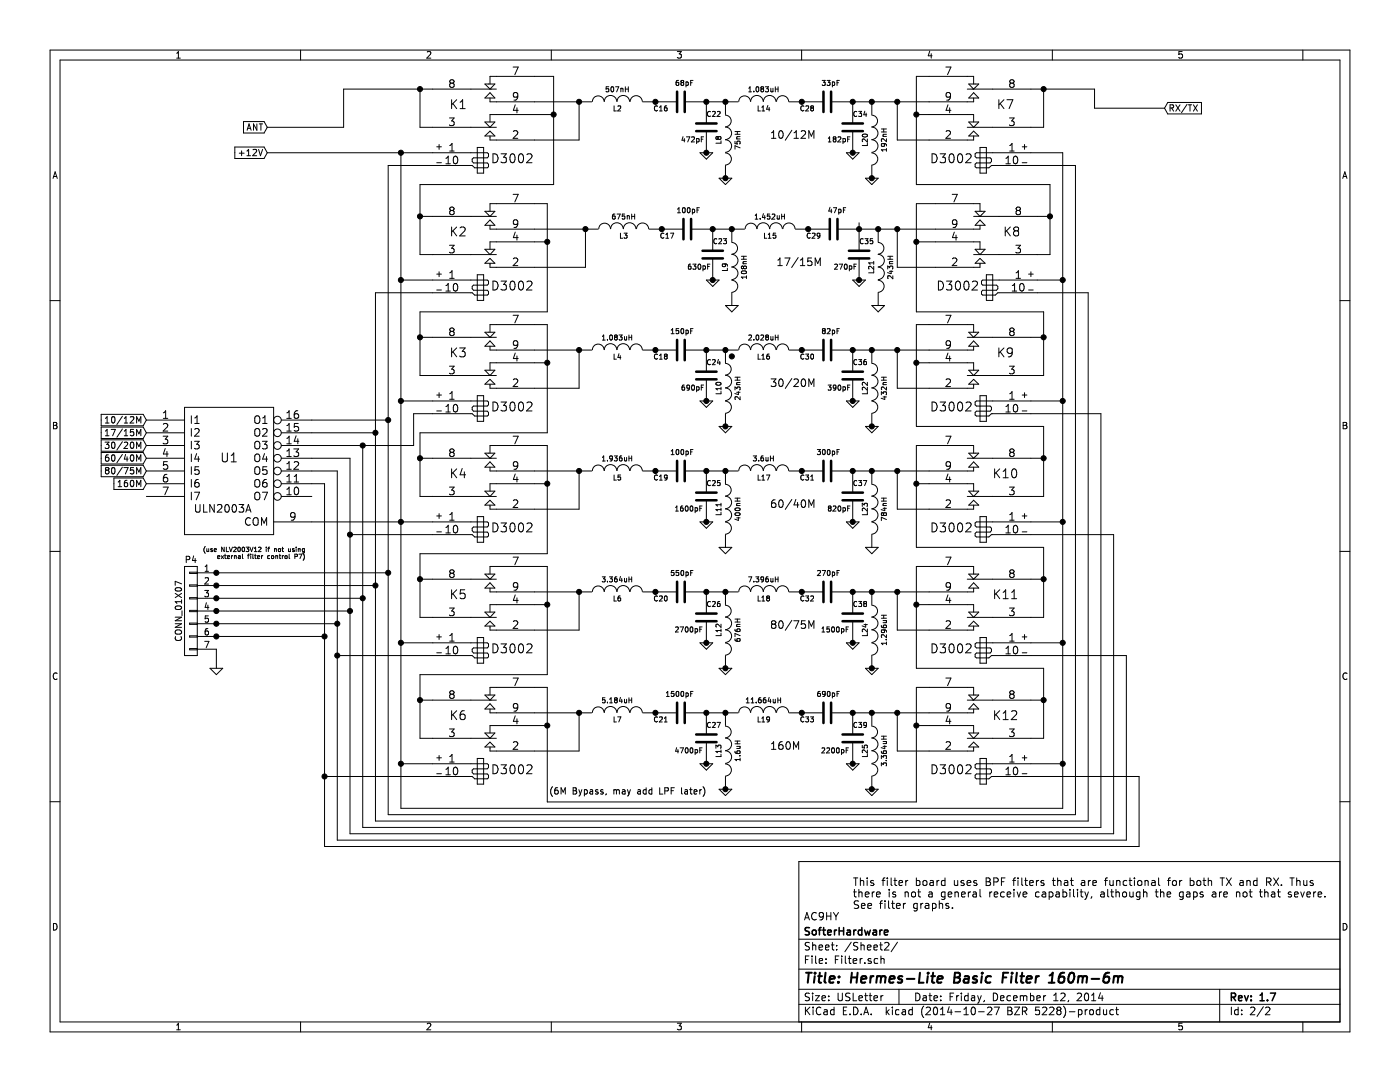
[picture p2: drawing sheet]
EESchema Schematic File Version 2
LIBS:power
LIBS:device
LIBS:transistors
LIBS:conn
LIBS:linear
LIBS:regul
LIBS:74xx
LIBS:cmos4000
LIBS:adc-dac
LIBS:memory
LIBS:xilinx
LIBS:special
LIBS:microcontrollers
LIBS:dsp
LIBS:microchip
LIBS:analog_switches
LIBS:motorola
LIBS:texas
LIBS:intel
LIBS:audio
LIBS:interface
LIBS:digital-audio
LIBS:philips
LIBS:display
LIBS:cypress
LIBS:siliconi
LIBS:opto
LIBS:atmel
LIBS:contrib
LIBS:valves
LIBS:hermeslite
LIBS:basic-1W-pa-cache
EELAYER 25 0
EELAYER END
$Descr USLetter 11000 8500
encoding utf-8
Sheet 2 2
Title "Hermes-Lite Basic Filter 160m-6m"
Date "Friday, December 12, 2014"
Rev "1.7"
Comp "SofterHardware"
Comment1 "AC9HY"
Comment2 ""
Comment3 ""
Comment4 ""
$EndDescr
$Comp
L INDUCTOR L24
U 1 1
P 6850 4950
F 0 "L24" V 6800 4950 40  0000 C CNN
F 1 "1.296uH" V 6950 4950 40  0000 C CNN
F 2 "Choke_Toroid_ThroughHole:Choke_Toroid_6,5x13mm_Vertical" H 6850 4950 60  0001 C CNN
F 3 "" H 6850 4950 60  0000 C CNN
	1    6850 4950
	1    0    0    -1  
$EndComp
$Comp
L C C20
U 1 1
P 5350 4650
F 0 "C20" V 5300 4750 40  0000 L CNN
F 1 "550pF" V 5500 4550 40  0000 L CNN
F 2 "Capacitors_SMD:C_0805_HandSoldering" H 5388 4500 30  0001 C CNN
F 3 "" H 5350 4650 60  0000 C CNN
	1    5350 4650
	0    -1   -1   0   
$EndComp
$Comp
L INDUCTOR L6
U 1 1
P 4850 4650
F 0 "L6" V 4800 4650 40  0000 C CNN
F 1 "3.364uH" V 4950 4650 40  0000 C CNN
F 2 "Choke_Toroid_ThroughHole:Choke_Toroid_6,5x13mm_Vertical" H 4850 4650 60  0001 C CNN
F 3 "" H 4850 4650 60  0000 C CNN
	1    4850 4650
	0    -1   -1   0   
$EndComp
$Comp
L C C26
U 1 1
P 5550 4850
F 0 "C26" H 5550 4950 40  0000 L CNN
F 1 "2700pF" H 5300 4750 40  0000 L CNN
F 2 "Capacitors_SMD:C_0805_HandSoldering" H 5588 4700 30  0001 C CNN
F 3 "" H 5550 4850 60  0000 C CNN
	1    5550 4850
	1    0    0    -1  
$EndComp
$Comp
L INDUCTOR L12
U 1 1
P 5700 4950
F 0 "L12" V 5650 4950 40  0000 C CNN
F 1 "676nH" V 5800 4950 40  0000 C CNN
F 2 "Choke_Toroid_ThroughHole:Choke_Toroid_6,5x13mm_Vertical" H 5700 4950 60  0001 C CNN
F 3 "" H 5700 4950 60  0000 C CNN
	1    5700 4950
	1    0    0    -1  
$EndComp
$Comp
L C C32
U 1 1
P 6500 4650
F 0 "C32" V 6450 4750 40  0000 L CNN
F 1 "270pF" V 6650 4550 40  0000 L CNN
F 2 "Capacitors_SMD:C_0805_HandSoldering" H 6538 4500 30  0001 C CNN
F 3 "" H 6500 4650 60  0000 C CNN
	1    6500 4650
	0    -1   -1   0   
$EndComp
$Comp
L INDUCTOR L18
U 1 1
P 6000 4650
F 0 "L18" V 5950 4650 40  0000 C CNN
F 1 "7.396uH" V 6100 4650 40  0000 C CNN
F 2 "Choke_Toroid_ThroughHole:Choke_Toroid_6,5x13mm_Vertical" H 6000 4650 60  0001 C CNN
F 3 "" H 6000 4650 60  0000 C CNN
	1    6000 4650
	0    -1   -1   0   
$EndComp
$Comp
L C C38
U 1 1
P 6700 4850
F 0 "C38" H 6700 4950 40  0000 L CNN
F 1 "1500pF" H 6450 4750 40  0000 L CNN
F 2 "Capacitors_SMD:C_0805_HandSoldering" H 6738 4700 30  0001 C CNN
F 3 "" H 6700 4850 60  0000 C CNN
	1    6700 4850
	1    0    0    -1  
$EndComp
$Comp
L GND #PWR029
U 1 1
P 6850 5250
F 0 "#PWR029" H 6850 5250 30  0001 C CNN
F 1 "GND" H 6850 5180 30  0001 C CNN
F 2 "" H 6850 5250 60  0000 C CNN
F 3 "" H 6850 5250 60  0000 C CNN
	1    6850 5250
	1    0    0    -1  
$EndComp
$Comp
L GND #PWR030
U 1 1
P 5550 5050
F 0 "#PWR030" H 5550 5050 30  0001 C CNN
F 1 "GND" H 5550 4980 30  0001 C CNN
F 2 "" H 5550 5050 60  0000 C CNN
F 3 "" H 5550 5050 60  0000 C CNN
	1    5550 5050
	1    0    0    -1  
$EndComp
$Comp
L GND #PWR031
U 1 1
P 5700 5250
F 0 "#PWR031" H 5700 5250 30  0001 C CNN
F 1 "GND" H 5700 5180 30  0001 C CNN
F 2 "" H 5700 5250 60  0000 C CNN
F 3 "" H 5700 5250 60  0000 C CNN
	1    5700 5250
	1    0    0    -1  
$EndComp
$Comp
L GND #PWR032
U 1 1
P 6700 5050
F 0 "#PWR032" H 6700 5050 30  0001 C CNN
F 1 "GND" H 6700 4980 30  0001 C CNN
F 2 "" H 6700 5050 60  0000 C CNN
F 3 "" H 6700 5050 60  0000 C CNN
	1    6700 5050
	1    0    0    -1  
$EndComp
$Comp
L INDUCTOR L25
U 1 1
P 6850 5900
F 0 "L25" V 6800 5900 40  0000 C CNN
F 1 "3.364uH" V 6950 5900 40  0000 C CNN
F 2 "Choke_Toroid_ThroughHole:Choke_Toroid_6,5x13mm_Vertical" H 6850 5900 60  0001 C CNN
F 3 "" H 6850 5900 60  0000 C CNN
	1    6850 5900
	1    0    0    -1  
$EndComp
$Comp
L C C21
U 1 1
P 5350 5600
F 0 "C21" V 5300 5700 40  0000 L CNN
F 1 "1500pF" V 5500 5500 40  0000 L CNN
F 2 "Capacitors_SMD:C_0805_HandSoldering" H 5388 5450 30  0001 C CNN
F 3 "" H 5350 5600 60  0000 C CNN
	1    5350 5600
	0    -1   -1   0   
$EndComp
$Comp
L INDUCTOR L7
U 1 1
P 4850 5600
F 0 "L7" V 4800 5600 40  0000 C CNN
F 1 "5.184uH" V 4950 5600 40  0000 C CNN
F 2 "Choke_Toroid_ThroughHole:Choke_Toroid_6,5x13mm_Vertical" H 4850 5600 60  0001 C CNN
F 3 "" H 4850 5600 60  0000 C CNN
	1    4850 5600
	0    -1   -1   0   
$EndComp
$Comp
L C C27
U 1 1
P 5550 5800
F 0 "C27" H 5550 5900 40  0000 L CNN
F 1 "4700pF" H 5300 5700 40  0000 L CNN
F 2 "Capacitors_SMD:C_0805_HandSoldering" H 5588 5650 30  0001 C CNN
F 3 "" H 5550 5800 60  0000 C CNN
	1    5550 5800
	1    0    0    -1  
$EndComp
$Comp
L INDUCTOR L13
U 1 1
P 5700 5900
F 0 "L13" V 5650 5900 40  0000 C CNN
F 1 "1.6uH" V 5800 5900 40  0000 C CNN
F 2 "Choke_Toroid_ThroughHole:Choke_Toroid_6,5x13mm_Vertical" H 5700 5900 60  0001 C CNN
F 3 "" H 5700 5900 60  0000 C CNN
	1    5700 5900
	1    0    0    -1  
$EndComp
$Comp
L C C33
U 1 1
P 6500 5600
F 0 "C33" V 6450 5700 40  0000 L CNN
F 1 "690pF" V 6650 5500 40  0000 L CNN
F 2 "Capacitors_SMD:C_0805_HandSoldering" H 6538 5450 30  0001 C CNN
F 3 "" H 6500 5600 60  0000 C CNN
	1    6500 5600
	0    -1   -1   0   
$EndComp
$Comp
L INDUCTOR L19
U 1 1
P 6000 5600
F 0 "L19" V 5950 5600 40  0000 C CNN
F 1 "11.664uH" V 6100 5600 40  0000 C CNN
F 2 "Choke_Toroid_ThroughHole:Choke_Toroid_6,5x13mm_Vertical" H 6000 5600 60  0001 C CNN
F 3 "" H 6000 5600 60  0000 C CNN
	1    6000 5600
	0    -1   -1   0   
$EndComp
$Comp
L C C39
U 1 1
P 6700 5800
F 0 "C39" H 6700 5900 40  0000 L CNN
F 1 "2200pF" H 6450 5700 40  0000 L CNN
F 2 "Capacitors_SMD:C_0805_HandSoldering" H 6738 5650 30  0001 C CNN
F 3 "" H 6700 5800 60  0000 C CNN
	1    6700 5800
	1    0    0    -1  
$EndComp
$Comp
L GND #PWR033
U 1 1
P 6850 6200
F 0 "#PWR033" H 6850 6200 30  0001 C CNN
F 1 "GND" H 6850 6130 30  0001 C CNN
F 2 "" H 6850 6200 60  0000 C CNN
F 3 "" H 6850 6200 60  0000 C CNN
	1    6850 6200
	1    0    0    -1  
$EndComp
$Comp
L GND #PWR034
U 1 1
P 5550 6000
F 0 "#PWR034" H 5550 6000 30  0001 C CNN
F 1 "GND" H 5550 5930 30  0001 C CNN
F 2 "" H 5550 6000 60  0000 C CNN
F 3 "" H 5550 6000 60  0000 C CNN
	1    5550 6000
	1    0    0    -1  
$EndComp
$Comp
L GND #PWR035
U 1 1
P 5700 6200
F 0 "#PWR035" H 5700 6200 30  0001 C CNN
F 1 "GND" H 5700 6130 30  0001 C CNN
F 2 "" H 5700 6200 60  0000 C CNN
F 3 "" H 5700 6200 60  0000 C CNN
	1    5700 6200
	1    0    0    -1  
$EndComp
$Comp
L GND #PWR036
U 1 1
P 6700 6000
F 0 "#PWR036" H 6700 6000 30  0001 C CNN
F 1 "GND" H 6700 5930 30  0001 C CNN
F 2 "" H 6700 6000 60  0000 C CNN
F 3 "" H 6700 6000 60  0000 C CNN
	1    6700 6000
	1    0    0    -1  
$EndComp
$Comp
L INDUCTOR L23
U 1 1
P 6850 4000
F 0 "L23" V 6800 4000 40  0000 C CNN
F 1 "784nH" V 6950 4000 40  0000 C CNN
F 2 "Choke_Toroid_ThroughHole:Choke_Toroid_6,5x13mm_Vertical" H 6850 4000 60  0001 C CNN
F 3 "" H 6850 4000 60  0000 C CNN
	1    6850 4000
	1    0    0    -1  
$EndComp
$Comp
L C C19
U 1 1
P 5350 3700
F 0 "C19" V 5300 3800 40  0000 L CNN
F 1 "100pF" V 5500 3600 40  0000 L CNN
F 2 "Capacitors_SMD:C_0805_HandSoldering" H 5388 3550 30  0001 C CNN
F 3 "" H 5350 3700 60  0000 C CNN
	1    5350 3700
	0    -1   -1   0   
$EndComp
$Comp
L INDUCTOR L5
U 1 1
P 4850 3700
F 0 "L5" V 4800 3700 40  0000 C CNN
F 1 "1.936uH" V 4950 3700 40  0000 C CNN
F 2 "Choke_Toroid_ThroughHole:Choke_Toroid_6,5x13mm_Vertical" H 4850 3700 60  0001 C CNN
F 3 "" H 4850 3700 60  0000 C CNN
	1    4850 3700
	0    -1   -1   0   
$EndComp
$Comp
L C C25
U 1 1
P 5550 3900
F 0 "C25" H 5550 4000 40  0000 L CNN
F 1 "1600pF" H 5300 3800 40  0000 L CNN
F 2 "Capacitors_SMD:C_0805_HandSoldering" H 5588 3750 30  0001 C CNN
F 3 "" H 5550 3900 60  0000 C CNN
	1    5550 3900
	1    0    0    -1  
$EndComp
$Comp
L INDUCTOR L11
U 1 1
P 5700 4000
F 0 "L11" V 5650 4000 40  0000 C CNN
F 1 "400nH" V 5800 4000 40  0000 C CNN
F 2 "Choke_Toroid_ThroughHole:Choke_Toroid_6,5x13mm_Vertical" H 5700 4000 60  0001 C CNN
F 3 "" H 5700 4000 60  0000 C CNN
	1    5700 4000
	1    0    0    -1  
$EndComp
$Comp
L C C31
U 1 1
P 6500 3700
F 0 "C31" V 6450 3800 40  0000 L CNN
F 1 "300pF" V 6650 3600 40  0000 L CNN
F 2 "Capacitors_SMD:C_0805_HandSoldering" H 6538 3550 30  0001 C CNN
F 3 "" H 6500 3700 60  0000 C CNN
	1    6500 3700
	0    -1   -1   0   
$EndComp
$Comp
L INDUCTOR L17
U 1 1
P 6000 3700
F 0 "L17" V 5950 3700 40  0000 C CNN
F 1 "3.6uH" V 6100 3700 40  0000 C CNN
F 2 "Choke_Toroid_ThroughHole:Choke_Toroid_6,5x13mm_Vertical" H 6000 3700 60  0001 C CNN
F 3 "" H 6000 3700 60  0000 C CNN
	1    6000 3700
	0    -1   -1   0   
$EndComp
$Comp
L C C37
U 1 1
P 6700 3900
F 0 "C37" H 6700 4000 40  0000 L CNN
F 1 "820pF" H 6500 3800 40  0000 L CNN
F 2 "Capacitors_SMD:C_0805_HandSoldering" H 6738 3750 30  0001 C CNN
F 3 "" H 6700 3900 60  0000 C CNN
	1    6700 3900
	1    0    0    -1  
$EndComp
$Comp
L GND #PWR037
U 1 1
P 6850 4300
F 0 "#PWR037" H 6850 4300 30  0001 C CNN
F 1 "GND" H 6850 4230 30  0001 C CNN
F 2 "" H 6850 4300 60  0000 C CNN
F 3 "" H 6850 4300 60  0000 C CNN
	1    6850 4300
	1    0    0    -1  
$EndComp
$Comp
L GND #PWR038
U 1 1
P 5550 4100
F 0 "#PWR038" H 5550 4100 30  0001 C CNN
F 1 "GND" H 5550 4030 30  0001 C CNN
F 2 "" H 5550 4100 60  0000 C CNN
F 3 "" H 5550 4100 60  0000 C CNN
	1    5550 4100
	1    0    0    -1  
$EndComp
$Comp
L GND #PWR039
U 1 1
P 5700 4300
F 0 "#PWR039" H 5700 4300 30  0001 C CNN
F 1 "GND" H 5700 4230 30  0001 C CNN
F 2 "" H 5700 4300 60  0000 C CNN
F 3 "" H 5700 4300 60  0000 C CNN
	1    5700 4300
	1    0    0    -1  
$EndComp
$Comp
L GND #PWR040
U 1 1
P 6700 4100
F 0 "#PWR040" H 6700 4100 30  0001 C CNN
F 1 "GND" H 6700 4030 30  0001 C CNN
F 2 "" H 6700 4100 60  0000 C CNN
F 3 "" H 6700 4100 60  0000 C CNN
	1    6700 4100
	1    0    0    -1  
$EndComp
$Comp
L INDUCTOR L22
U 1 1
P 6850 3050
F 0 "L22" V 6800 3050 40  0000 C CNN
F 1 "432nH" V 6950 3050 40  0000 C CNN
F 2 "Choke_Toroid_ThroughHole:Choke_Toroid_6,5x13mm_Vertical" H 6850 3050 60  0001 C CNN
F 3 "" H 6850 3050 60  0000 C CNN
	1    6850 3050
	1    0    0    -1  
$EndComp
$Comp
L C C18
U 1 1
P 5350 2750
F 0 "C18" V 5300 2850 40  0000 L CNN
F 1 "150pF" V 5500 2650 40  0000 L CNN
F 2 "Capacitors_SMD:C_0805_HandSoldering" H 5388 2600 30  0001 C CNN
F 3 "" H 5350 2750 60  0000 C CNN
	1    5350 2750
	0    -1   -1   0   
$EndComp
$Comp
L INDUCTOR L4
U 1 1
P 4850 2750
F 0 "L4" V 4800 2750 40  0000 C CNN
F 1 "1.083uH" V 4950 2750 40  0000 C CNN
F 2 "Choke_Toroid_ThroughHole:Choke_Toroid_6,5x13mm_Vertical" H 4850 2750 60  0001 C CNN
F 3 "" H 4850 2750 60  0000 C CNN
	1    4850 2750
	0    -1   -1   0   
$EndComp
$Comp
L C C24
U 1 1
P 5550 2950
F 0 "C24" H 5550 3050 40  0000 L CNN
F 1 "690pF" H 5350 2850 40  0000 L CNN
F 2 "Capacitors_SMD:C_0805_HandSoldering" H 5588 2800 30  0001 C CNN
F 3 "" H 5550 2950 60  0000 C CNN
	1    5550 2950
	1    0    0    -1  
$EndComp
$Comp
L INDUCTOR L10
U 1 1
P 5700 3050
F 0 "L10" V 5650 3050 40  0000 C CNN
F 1 "243nH" V 5800 3050 40  0000 C CNN
F 2 "Choke_Toroid_ThroughHole:Choke_Toroid_6,5x13mm_Vertical" H 5700 3050 60  0001 C CNN
F 3 "" H 5700 3050 60  0000 C CNN
	1    5700 3050
	1    0    0    -1  
$EndComp
$Comp
L C C30
U 1 1
P 6500 2750
F 0 "C30" V 6450 2850 40  0000 L CNN
F 1 "82pF" V 6650 2650 40  0000 L CNN
F 2 "Capacitors_SMD:C_0805_HandSoldering" H 6538 2600 30  0001 C CNN
F 3 "" H 6500 2750 60  0000 C CNN
	1    6500 2750
	0    -1   -1   0   
$EndComp
$Comp
L INDUCTOR L16
U 1 1
P 6000 2750
F 0 "L16" V 5950 2750 40  0000 C CNN
F 1 "2.028uH" V 6100 2750 40  0000 C CNN
F 2 "Choke_Toroid_ThroughHole:Choke_Toroid_6,5x13mm_Vertical" H 6000 2750 60  0001 C CNN
F 3 "" H 6000 2750 60  0000 C CNN
	1    6000 2750
	0    -1   -1   0   
$EndComp
$Comp
L C C36
U 1 1
P 6700 2950
F 0 "C36" H 6700 3050 40  0000 L CNN
F 1 "390pF" H 6500 2850 40  0000 L CNN
F 2 "Capacitors_SMD:C_0805_HandSoldering" H 6738 2800 30  0001 C CNN
F 3 "" H 6700 2950 60  0000 C CNN
	1    6700 2950
	1    0    0    -1  
$EndComp
$Comp
L GND #PWR041
U 1 1
P 6850 3350
F 0 "#PWR041" H 6850 3350 30  0001 C CNN
F 1 "GND" H 6850 3280 30  0001 C CNN
F 2 "" H 6850 3350 60  0000 C CNN
F 3 "" H 6850 3350 60  0000 C CNN
	1    6850 3350
	1    0    0    -1  
$EndComp
$Comp
L GND #PWR042
U 1 1
P 5550 3150
F 0 "#PWR042" H 5550 3150 30  0001 C CNN
F 1 "GND" H 5550 3080 30  0001 C CNN
F 2 "" H 5550 3150 60  0000 C CNN
F 3 "" H 5550 3150 60  0000 C CNN
	1    5550 3150
	1    0    0    -1  
$EndComp
$Comp
L GND #PWR043
U 1 1
P 5700 3350
F 0 "#PWR043" H 5700 3350 30  0001 C CNN
F 1 "GND" H 5700 3280 30  0001 C CNN
F 2 "" H 5700 3350 60  0000 C CNN
F 3 "" H 5700 3350 60  0000 C CNN
	1    5700 3350
	1    0    0    -1  
$EndComp
$Comp
L GND #PWR044
U 1 1
P 6700 3150
F 0 "#PWR044" H 6700 3150 30  0001 C CNN
F 1 "GND" H 6700 3080 30  0001 C CNN
F 2 "" H 6700 3150 60  0000 C CNN
F 3 "" H 6700 3150 60  0000 C CNN
	1    6700 3150
	1    0    0    -1  
$EndComp
$Comp
L INDUCTOR L21
U 1 1
P 6900 2100
F 0 "L21" V 6850 2100 40  0000 C CNN
F 1 "243nH" V 7000 2100 40  0000 C CNN
F 2 "Choke_Toroid_ThroughHole:Choke_Toroid_6,5x13mm_Vertical" H 6900 2100 60  0001 C CNN
F 3 "" H 6900 2100 60  0000 C CNN
	1    6900 2100
	1    0    0    -1  
$EndComp
$Comp
L C C17
U 1 1
P 5400 1800
F 0 "C17" V 5350 1900 40  0000 L CNN
F 1 "100pF" V 5550 1700 40  0000 L CNN
F 2 "Capacitors_SMD:C_0805_HandSoldering" H 5438 1650 30  0001 C CNN
F 3 "" H 5400 1800 60  0000 C CNN
	1    5400 1800
	0    -1   -1   0   
$EndComp
$Comp
L INDUCTOR L3
U 1 1
P 4900 1800
F 0 "L3" V 4850 1800 40  0000 C CNN
F 1 "675nH" V 5000 1800 40  0000 C CNN
F 2 "Choke_Toroid_ThroughHole:Choke_Toroid_6,5x13mm_Vertical" H 4900 1800 60  0001 C CNN
F 3 "" H 4900 1800 60  0000 C CNN
	1    4900 1800
	0    -1   -1   0   
$EndComp
$Comp
L C C23
U 1 1
P 5600 2000
F 0 "C23" H 5600 2100 40  0000 L CNN
F 1 "630pF" H 5400 1900 40  0000 L CNN
F 2 "Capacitors_SMD:C_0805_HandSoldering" H 5638 1850 30  0001 C CNN
F 3 "" H 5600 2000 60  0000 C CNN
	1    5600 2000
	1    0    0    -1  
$EndComp
$Comp
L INDUCTOR L9
U 1 1
P 5750 2100
F 0 "L9" V 5700 2100 40  0000 C CNN
F 1 "108nH" V 5850 2100 40  0000 C CNN
F 2 "Choke_Toroid_ThroughHole:Choke_Toroid_6,5x13mm_Vertical" H 5750 2100 60  0001 C CNN
F 3 "" H 5750 2100 60  0000 C CNN
	1    5750 2100
	1    0    0    -1  
$EndComp
$Comp
L C C29
U 1 1
P 6550 1800
F 0 "C29" V 6500 1900 40  0000 L CNN
F 1 "47pF" V 6700 1700 40  0000 L CNN
F 2 "Capacitors_SMD:C_0805_HandSoldering" H 6588 1650 30  0001 C CNN
F 3 "" H 6550 1800 60  0000 C CNN
	1    6550 1800
	0    -1   -1   0   
$EndComp
$Comp
L INDUCTOR L15
U 1 1
P 6050 1800
F 0 "L15" V 6000 1800 40  0000 C CNN
F 1 "1.452uH" V 6150 1800 40  0000 C CNN
F 2 "Choke_Toroid_ThroughHole:Choke_Toroid_6,5x13mm_Vertical" H 6050 1800 60  0001 C CNN
F 3 "" H 6050 1800 60  0000 C CNN
	1    6050 1800
	0    -1   -1   0   
$EndComp
$Comp
L C C35
U 1 1
P 6750 2000
F 0 "C35" H 6750 2100 40  0000 L CNN
F 1 "270pF" H 6550 1900 40  0000 L CNN
F 2 "Capacitors_SMD:C_0805_HandSoldering" H 6788 1850 30  0001 C CNN
F 3 "" H 6750 2000 60  0000 C CNN
	1    6750 2000
	1    0    0    -1  
$EndComp
$Comp
L GND #PWR045
U 1 1
P 6900 2400
F 0 "#PWR045" H 6900 2400 30  0001 C CNN
F 1 "GND" H 6900 2330 30  0001 C CNN
F 2 "" H 6900 2400 60  0000 C CNN
F 3 "" H 6900 2400 60  0000 C CNN
	1    6900 2400
	1    0    0    -1  
$EndComp
$Comp
L GND #PWR046
U 1 1
P 5600 2200
F 0 "#PWR046" H 5600 2200 30  0001 C CNN
F 1 "GND" H 5600 2130 30  0001 C CNN
F 2 "" H 5600 2200 60  0000 C CNN
F 3 "" H 5600 2200 60  0000 C CNN
	1    5600 2200
	1    0    0    -1  
$EndComp
$Comp
L GND #PWR047
U 1 1
P 5750 2400
F 0 "#PWR047" H 5750 2400 30  0001 C CNN
F 1 "GND" H 5750 2330 30  0001 C CNN
F 2 "" H 5750 2400 60  0000 C CNN
F 3 "" H 5750 2400 60  0000 C CNN
	1    5750 2400
	1    0    0    -1  
$EndComp
$Comp
L GND #PWR048
U 1 1
P 6750 2200
F 0 "#PWR048" H 6750 2200 30  0001 C CNN
F 1 "GND" H 6750 2130 30  0001 C CNN
F 2 "" H 6750 2200 60  0000 C CNN
F 3 "" H 6750 2200 60  0000 C CNN
	1    6750 2200
	1    0    0    -1  
$EndComp
$Comp
L INDUCTOR L20
U 1 1
P 6850 1100
F 0 "L20" V 6800 1100 40  0000 C CNN
F 1 "192nH" V 6950 1100 40  0000 C CNN
F 2 "Choke_Toroid_ThroughHole:Choke_Toroid_6,5x13mm_Vertical" H 6850 1100 60  0001 C CNN
F 3 "" H 6850 1100 60  0000 C CNN
	1    6850 1100
	1    0    0    -1  
$EndComp
$Comp
L C C16
U 1 1
P 5350 800
F 0 "C16" V 5300 900 40  0000 L CNN
F 1 "68pF" V 5500 700 40  0000 L CNN
F 2 "Capacitors_SMD:C_0805_HandSoldering" H 5388 650 30  0001 C CNN
F 3 "" H 5350 800 60  0000 C CNN
	1    5350 800 
	0    -1   -1   0   
$EndComp
$Comp
L INDUCTOR L2
U 1 1
P 4850 800
F 0 "L2" V 4800 800 40  0000 C CNN
F 1 "507nH" V 4950 800 40  0000 C CNN
F 2 "Choke_Toroid_ThroughHole:Choke_Toroid_6,5x13mm_Vertical" H 4850 800 60  0001 C CNN
F 3 "" H 4850 800 60  0000 C CNN
	1    4850 800 
	0    -1   -1   0   
$EndComp
$Comp
L C C22
U 1 1
P 5550 1000
F 0 "C22" H 5550 1100 40  0000 L CNN
F 1 "472pF" H 5350 900 40  0000 L CNN
F 2 "Capacitors_SMD:C_0805_HandSoldering" H 5588 850 30  0001 C CNN
F 3 "" H 5550 1000 60  0000 C CNN
	1    5550 1000
	1    0    0    -1  
$EndComp
$Comp
L INDUCTOR L8
U 1 1
P 5700 1100
F 0 "L8" V 5650 1100 40  0000 C CNN
F 1 "75nH" V 5800 1100 40  0000 C CNN
F 2 "Choke_Toroid_ThroughHole:Choke_Toroid_6,5x13mm_Vertical" H 5700 1100 60  0001 C CNN
F 3 "" H 5700 1100 60  0000 C CNN
	1    5700 1100
	1    0    0    -1  
$EndComp
$Comp
L C C28
U 1 1
P 6500 800
F 0 "C28" V 6450 900 40  0000 L CNN
F 1 "33pF" V 6650 700 40  0000 L CNN
F 2 "Capacitors_SMD:C_0805_HandSoldering" H 6538 650 30  0001 C CNN
F 3 "" H 6500 800 60  0000 C CNN
	1    6500 800 
	0    -1   -1   0   
$EndComp
$Comp
L INDUCTOR L14
U 1 1
P 6000 800
F 0 "L14" V 5950 800 40  0000 C CNN
F 1 "1.083uH" V 6100 800 40  0000 C CNN
F 2 "Choke_Toroid_ThroughHole:Choke_Toroid_6,5x13mm_Vertical" H 6000 800 60  0001 C CNN
F 3 "" H 6000 800 60  0000 C CNN
	1    6000 800 
	0    -1   -1   0   
$EndComp
$Comp
L C C34
U 1 1
P 6700 1000
F 0 "C34" H 6700 1100 40  0000 L CNN
F 1 "182pF" H 6500 900 40  0000 L CNN
F 2 "Capacitors_SMD:C_0805_HandSoldering" H 6738 850 30  0001 C CNN
F 3 "" H 6700 1000 60  0000 C CNN
	1    6700 1000
	1    0    0    -1  
$EndComp
$Comp
L GND #PWR049
U 1 1
P 6850 1400
F 0 "#PWR049" H 6850 1400 30  0001 C CNN
F 1 "GND" H 6850 1330 30  0001 C CNN
F 2 "" H 6850 1400 60  0000 C CNN
F 3 "" H 6850 1400 60  0000 C CNN
	1    6850 1400
	1    0    0    -1  
$EndComp
$Comp
L GND #PWR050
U 1 1
P 5550 1200
F 0 "#PWR050" H 5550 1200 30  0001 C CNN
F 1 "GND" H 5550 1130 30  0001 C CNN
F 2 "" H 5550 1200 60  0000 C CNN
F 3 "" H 5550 1200 60  0000 C CNN
	1    5550 1200
	1    0    0    -1  
$EndComp
$Comp
L GND #PWR051
U 1 1
P 5700 1400
F 0 "#PWR051" H 5700 1400 30  0001 C CNN
F 1 "GND" H 5700 1330 30  0001 C CNN
F 2 "" H 5700 1400 60  0000 C CNN
F 3 "" H 5700 1400 60  0000 C CNN
	1    5700 1400
	1    0    0    -1  
$EndComp
$Comp
L GND #PWR052
U 1 1
P 6700 1200
F 0 "#PWR052" H 6700 1200 30  0001 C CNN
F 1 "GND" H 6700 1130 30  0001 C CNN
F 2 "" H 6700 1200 60  0000 C CNN
F 3 "" H 6700 1200 60  0000 C CNN
	1    6700 1200
	1    0    0    -1  
$EndComp
Text Notes 6050 5900 0    60   ~ 0
160M\n
Text Notes 6050 4950 0    60   ~ 0
80/75M
Text Notes 6050 4000 0    60   ~ 0
60/40M
Text Notes 6050 3050 0    60   ~ 0
30/20M
Text Notes 6100 2100 0    60   ~ 0
17/15M
Text Notes 6050 1100 0    60   ~ 0
10/12M
Text Notes 6700 7150 0    60   ~ 0
This filter board uses BPF filters that are functional for both TX and RX. Thus\nthere is not a general receive capability, although the gaps are not that severe.\nSee filter graphs.
Text GLabel 2100 1000 0    50   Input ~ 0
ANT
Text GLabel 1150 3300 0    50   Input ~ 0
10/12M
Text GLabel 1150 3400 0    50   Input ~ 0
17/15M
Text GLabel 1150 3500 0    50   Input ~ 0
30/20M
Text GLabel 1150 3600 0    50   Input ~ 0
60/40M
Text GLabel 1150 3700 0    50   Input ~ 0
80/75M
Text GLabel 1150 3800 0    50   Input ~ 0
160M
Text GLabel 9150 850  2    50   Input ~ 0
RX/TX
Wire Wire Line
	5550 4650 5700 4650
Wire Wire Line
	6700 4650 7300 4650
Connection ~ 6850 4650
Connection ~ 4550 4650
Connection ~ 5150 4650
Connection ~ 5550 4650
Connection ~ 5700 4650
Connection ~ 6300 4650
Connection ~ 6700 4650
Connection ~ 5550 5050
Connection ~ 5700 5250
Connection ~ 6700 5050
Connection ~ 6850 5250
Wire Wire Line
	5550 5600 5700 5600
Connection ~ 6850 5600
Connection ~ 4550 5600
Connection ~ 5150 5600
Connection ~ 5550 5600
Connection ~ 5700 5600
Connection ~ 6300 5600
Connection ~ 6700 5600
Connection ~ 5550 6000
Connection ~ 5700 6200
Connection ~ 6700 6000
Connection ~ 6850 6200
Wire Wire Line
	4200 5600 4550 5600
Wire Wire Line
	6700 5600 7300 5600
Wire Wire Line
	5550 3700 5700 3700
Connection ~ 6850 3700
Connection ~ 4550 3700
Connection ~ 5150 3700
Connection ~ 5550 3700
Connection ~ 5700 3700
Connection ~ 6300 3700
Connection ~ 6700 3700
Connection ~ 5550 4100
Connection ~ 6700 4100
Wire Wire Line
	5550 2750 5700 2750
Wire Wire Line
	6700 2750 7300 2750
Connection ~ 6850 2750
Connection ~ 4550 2750
Connection ~ 5150 2750
Connection ~ 5550 2750
Connection ~ 5700 2750
Connection ~ 6300 2750
Connection ~ 6700 2750
Connection ~ 5550 3150
Connection ~ 5700 3350
Connection ~ 6700 3150
Connection ~ 6850 3350
Wire Wire Line
	5600 1800 5750 1800
Connection ~ 6900 1800
Connection ~ 4600 1800
Connection ~ 5200 1800
Connection ~ 5600 1800
Connection ~ 5750 1800
Connection ~ 6350 1800
Connection ~ 6750 1800
Connection ~ 5600 2200
Connection ~ 5750 2800
Connection ~ 6750 2200
Wire Wire Line
	5550 800  5700 800 
Wire Wire Line
	6700 800  7300 800 
Connection ~ 6850 800 
Connection ~ 4550 800 
Connection ~ 5150 800 
Connection ~ 5550 800 
Connection ~ 5700 800 
Connection ~ 6300 800 
Connection ~ 6700 800 
Connection ~ 5550 1200
Connection ~ 5700 1400
Connection ~ 6700 1200
Connection ~ 6850 1400
Wire Wire Line
	4550 4650 4200 4650
Wire Wire Line
	4200 3700 4550 3700
Wire Wire Line
	4200 2750 4550 2750
Wire Wire Line
	4200 1800 4600 1800
Wire Wire Line
	4200 800  4550 800 
Wire Wire Line
	3050 1300 3050 6400
Wire Wire Line
	2850 3500 2850 6500
Wire Wire Line
	2750 3600 2750 6550
Connection ~ 2850 3500
Wire Wire Line
	2550 3800 2550 6650
Text Notes 5550 6250 2    50   ~ 0
(6M Bypass, may add LPF later)
$Comp
L ULN2003 U1
U 1 1
P 1800 3700
F 0 "U1" H 1800 3800 70  0000 C CNN
F 1 "ULN2003A" H 1750 3400 60  0000 C CNN
F 2 "Sockets_DIP:DIP-16__300" H 1800 3700 60  0001 C CNN
F 3 "" H 1800 3700 60  0000 C CNN
	1    1800 3700
	1    0    0    -1  
$EndComp
Wire Wire Line
	2450 3300 3050 3300
Wire Wire Line
	2450 3400 2950 3400
Wire Wire Line
	2450 3500 3250 3500
Wire Wire Line
	2450 3600 2750 3600
Wire Wire Line
	2450 3800 2550 3800
Wire Wire Line
	4200 1100 4550 1100
Wire Wire Line
	4550 1100 4550 800 
Wire Wire Line
	4350 600  4350 1450
Wire Wire Line
	4350 1450 3300 1450
$Comp
L D3002 K2
U 1 1
P 3800 1950
F 0 "K2" H 3600 2075 70  0000 C CNN
F 1 "D3002" H 4025 1650 70  0000 C CNN
F 2 "Sockets_DIP:DIP-10__300" H 3800 1950 60  0001 C CNN
F 3 "" H 3800 1950 60  0000 C CNN
	1    3800 1950
	1    0    0    -1  
$EndComp
$Comp
L D3002 K3
U 1 1
P 3800 2900
F 0 "K3" H 3600 3025 70  0000 C CNN
F 1 "D3002" H 4025 2600 70  0000 C CNN
F 2 "Sockets_DIP:DIP-10__300" H 3800 2900 60  0001 C CNN
F 3 "" H 3800 2900 60  0000 C CNN
	1    3800 2900
	1    0    0    -1  
$EndComp
$Comp
L D3002 K4
U 1 1
P 3800 3850
F 0 "K4" H 3600 3975 70  0000 C CNN
F 1 "D3002" H 4025 3550 70  0000 C CNN
F 2 "Sockets_DIP:DIP-10__300" H 3800 3850 60  0001 C CNN
F 3 "" H 3800 3850 60  0000 C CNN
	1    3800 3850
	1    0    0    -1  
$EndComp
$Comp
L D3002 K5
U 1 1
P 3800 4800
F 0 "K5" H 3600 4925 70  0000 C CNN
F 1 "D3002" H 4025 4500 70  0000 C CNN
F 2 "Sockets_DIP:DIP-10__300" H 3800 4800 60  0001 C CNN
F 3 "" H 3800 4800 60  0000 C CNN
	1    3800 4800
	1    0    0    -1  
$EndComp
$Comp
L D3002 K6
U 1 1
P 3800 5750
F 0 "K6" H 3600 5875 70  0000 C CNN
F 1 "D3002" H 4025 5450 70  0000 C CNN
F 2 "Sockets_DIP:DIP-10__300" H 3800 5750 60  0001 C CNN
F 3 "" H 3800 5750 60  0000 C CNN
	1    3800 5750
	1    0    0    -1  
$EndComp
Wire Wire Line
	3150 1200 3150 6350
Wire Wire Line
	2450 4100 3400 4100
Connection ~ 3150 4100
Wire Wire Line
	3400 3150 3150 3150
Connection ~ 3150 3150
Connection ~ 3150 2200
Wire Wire Line
	3400 5050 3150 5050
Connection ~ 3150 5050
Wire Wire Line
	3400 6000 3150 6000
Connection ~ 3150 6000
Text GLabel 2100 1200 0    50   Input ~ 0
+12V
Connection ~ 3050 3300
Connection ~ 2950 3400
Wire Wire Line
	3250 3250 3400 3250
Wire Wire Line
	3250 3500 3250 3250
Wire Wire Line
	3400 4200 2750 4200
Connection ~ 2750 4200
Wire Wire Line
	3400 5150 2650 5150
Connection ~ 2650 5150
Wire Wire Line
	3400 6100 2550 6100
Connection ~ 2550 6100
Wire Wire Line
	2450 3700 2650 3700
Wire Wire Line
	2650 3700 2650 6600
Wire Wire Line
	3300 1450 3300 2000
Connection ~ 3300 1700
Wire Wire Line
	3300 2450 3300 2950
Wire Wire Line
	3300 2950 3400 2950
Wire Wire Line
	3400 2650 3300 2650
Connection ~ 3300 2650
Wire Wire Line
	4350 600  4200 600 
Wire Wire Line
	3300 1700 3400 1700
Wire Wire Line
	3300 2000 3400 2000
Wire Wire Line
	4200 900  4350 900 
Connection ~ 4350 900 
Wire Wire Line
	2100 1000 2700 1000
Wire Wire Line
	2700 1000 2700 700 
Wire Wire Line
	2700 700  3400 700 
Wire Wire Line
	2100 1200 3400 1200
Connection ~ 3150 1200
Wire Wire Line
	3050 1300 3400 1300
Wire Wire Line
	3400 1000 3300 1000
Wire Wire Line
	3300 1000 3300 700 
Connection ~ 3300 700 
Wire Wire Line
	4200 1900 4300 1900
Wire Wire Line
	4300 1600 4300 2450
Wire Wire Line
	4300 1600 4200 1600
Wire Wire Line
	4300 2450 3300 2450
Connection ~ 4300 1900
Wire Wire Line
	4200 2550 4300 2550
Wire Wire Line
	4300 2550 4300 3400
Wire Wire Line
	4300 3400 3300 3400
Wire Wire Line
	3300 3400 3300 3900
Wire Wire Line
	3300 3600 3400 3600
Wire Wire Line
	3300 3900 3400 3900
Connection ~ 3300 3600
Wire Wire Line
	4200 2850 4300 2850
Connection ~ 4300 2850
Wire Wire Line
	4200 2100 4600 2100
Wire Wire Line
	4600 2100 4600 1800
Wire Wire Line
	4200 3050 4550 3050
Wire Wire Line
	4550 3050 4550 2750
Wire Wire Line
	4550 3700 4550 4000
Wire Wire Line
	4550 4000 4200 4000
Wire Wire Line
	4200 3500 4300 3500
Wire Wire Line
	4300 3500 4300 4350
Wire Wire Line
	4300 3800 4200 3800
Wire Wire Line
	4300 4350 3300 4350
Wire Wire Line
	3300 4350 3300 4850
Wire Wire Line
	3300 4550 3400 4550
Connection ~ 4300 3800
Wire Wire Line
	3300 4850 3400 4850
Connection ~ 3300 4550
Wire Wire Line
	4550 4650 4550 4950
Wire Wire Line
	4550 4950 4200 4950
Wire Wire Line
	4200 4450 4300 4450
Wire Wire Line
	4300 4450 4300 5300
Wire Wire Line
	4300 4750 4200 4750
Wire Wire Line
	4300 5300 3300 5300
Wire Wire Line
	3300 5300 3300 5800
Wire Wire Line
	3300 5500 3400 5500
Connection ~ 4300 4750
Wire Wire Line
	3300 5800 3400 5800
Connection ~ 3300 5500
Wire Wire Line
	4550 5600 4550 5900
Wire Wire Line
	4550 5900 4200 5900
Wire Wire Line
	4200 5400 4300 5400
Wire Wire Line
	4300 5400 4300 6300
Wire Wire Line
	4300 5700 4200 5700
Connection ~ 4300 5700
Wire Wire Line
	3150 6350 8350 6350
Wire Wire Line
	3050 6400 8450 6400
Wire Wire Line
	2950 6450 8550 6450
Wire Wire Line
	2850 6500 8650 6500
Wire Wire Line
	2750 6550 8750 6550
Wire Wire Line
	2650 6600 8850 6600
Wire Wire Line
	2550 6650 8950 6650
$Comp
L D3002 K7
U 1 1
P 7700 950
F 0 "K7" H 7500 1075 70  0000 C CNN
F 1 "D3002" H 7925 650 70  0000 C CNN
F 2 "Sockets_DIP:DIP-10__300" H 7700 950 60  0001 C CNN
F 3 "" H 7700 950 60  0000 C CNN
	1    7700 950 
	-1   0    0    -1  
$EndComp
Wire Wire Line
	8100 700  8600 700 
Wire Wire Line
	8600 700  8600 850 
Wire Wire Line
	8600 850  9150 850 
Wire Wire Line
	8100 1000 8200 1000
Wire Wire Line
	8200 1000 8200 700 
Connection ~ 8200 700 
$Comp
L D3002 K8
U 1 1
P 7750 1950
F 0 "K8" H 7550 2075 70  0000 C CNN
F 1 "D3002" H 7975 1650 70  0000 C CNN
F 2 "Sockets_DIP:DIP-10__300" H 7750 1950 60  0001 C CNN
F 3 "" H 7750 1950 60  0000 C CNN
	1    7750 1950
	-1   0    0    -1  
$EndComp
Wire Wire Line
	6750 1750 6750 1800
Wire Wire Line
	6750 1800 7350 1800
$Comp
L D3002 K9
U 1 1
P 7700 2900
F 0 "K9" H 7500 3025 70  0000 C CNN
F 1 "D3002" H 7925 2600 70  0000 C CNN
F 2 "Sockets_DIP:DIP-10__300" H 7700 2900 60  0001 C CNN
F 3 "" H 7700 2900 60  0000 C CNN
	1    7700 2900
	-1   0    0    -1  
$EndComp
$Comp
L D3002 K10
U 1 1
P 7700 3850
F 0 "K10" H 7500 3975 70  0000 C CNN
F 1 "D3002" H 7925 3550 70  0000 C CNN
F 2 "Sockets_DIP:DIP-10__300" H 7700 3850 60  0001 C CNN
F 3 "" H 7700 3850 60  0000 C CNN
	1    7700 3850
	-1   0    0    -1  
$EndComp
Wire Wire Line
	6700 3700 7300 3700
$Comp
L D3002 K11
U 1 1
P 7700 4800
F 0 "K11" H 7500 4925 70  0000 C CNN
F 1 "D3002" H 7925 4500 70  0000 C CNN
F 2 "Sockets_DIP:DIP-10__300" H 7700 4800 60  0001 C CNN
F 3 "" H 7700 4800 60  0000 C CNN
	1    7700 4800
	-1   0    0    -1  
$EndComp
$Comp
L D3002 K12
U 1 1
P 7700 5750
F 0 "K12" H 7500 5875 70  0000 C CNN
F 1 "D3002" H 7925 5450 70  0000 C CNN
F 2 "Sockets_DIP:DIP-10__300" H 7700 5750 60  0001 C CNN
F 3 "" H 7700 5750 60  0000 C CNN
	1    7700 5750
	-1   0    0    -1  
$EndComp
Wire Wire Line
	7300 5400 7200 5400
Wire Wire Line
	7200 5400 7200 6300
Wire Wire Line
	7200 6300 4300 6300
Wire Wire Line
	3150 2200 3400 2200
Wire Wire Line
	8100 1200 8350 1200
Wire Wire Line
	8350 1200 8350 6350
Wire Wire Line
	8100 6000 8350 6000
Connection ~ 8350 6000
Wire Wire Line
	8100 5050 8350 5050
Connection ~ 8350 5050
Wire Wire Line
	8100 4100 8350 4100
Connection ~ 8350 4100
Wire Wire Line
	8100 3150 8350 3150
Connection ~ 8350 3150
Wire Wire Line
	8150 2200 8350 2200
Connection ~ 8350 2200
Wire Wire Line
	8450 6400 8450 1300
Wire Wire Line
	8450 1300 8100 1300
Wire Wire Line
	8150 2300 8550 2300
Wire Wire Line
	8550 2300 8550 6450
Wire Wire Line
	8650 6500 8650 3250
Wire Wire Line
	8650 3250 8100 3250
Wire Wire Line
	8100 4200 8750 4200
Wire Wire Line
	8750 4200 8750 6550
Wire Wire Line
	8850 6600 8850 5150
Wire Wire Line
	8850 5150 8100 5150
Wire Wire Line
	8100 6100 8950 6100
Wire Wire Line
	8950 6100 8950 6650
Wire Wire Line
	7050 800  7050 1100
Wire Wire Line
	7050 1100 7300 1100
Connection ~ 7050 800 
Wire Wire Line
	7050 1800 7050 2100
Wire Wire Line
	7050 2100 7350 2100
Connection ~ 7050 1800
Wire Wire Line
	7050 2750 7050 3050
Wire Wire Line
	7050 3050 7300 3050
Connection ~ 7050 2750
Wire Wire Line
	7300 600  7200 600 
Wire Wire Line
	7200 600  7200 1450
Wire Wire Line
	7200 900  7300 900 
Wire Wire Line
	7200 1450 8250 1450
Wire Wire Line
	8250 1450 8250 2000
Wire Wire Line
	8250 1700 8150 1700
Connection ~ 7200 900 
Wire Wire Line
	8250 2000 8150 2000
Connection ~ 8250 1700
Wire Wire Line
	7350 1600 7200 1600
Wire Wire Line
	7200 1600 7200 2450
Wire Wire Line
	7200 1900 7350 1900
Wire Wire Line
	7200 2450 8200 2450
Wire Wire Line
	8200 2450 8200 2950
Wire Wire Line
	8200 2650 8100 2650
Connection ~ 7200 1900
Wire Wire Line
	8200 2950 8100 2950
Connection ~ 8200 2650
Wire Wire Line
	7300 2550 7200 2550
Wire Wire Line
	7200 2550 7200 3350
Wire Wire Line
	7200 2850 7300 2850
Wire Wire Line
	7200 3350 8200 3350
Wire Wire Line
	8200 3350 8200 3900
Wire Wire Line
	8200 3600 8100 3600
Wire Wire Line
	8200 3900 8100 3900
Connection ~ 8200 3600
Connection ~ 7200 2850
Wire Wire Line
	7050 3700 7050 4000
Wire Wire Line
	7050 4000 7300 4000
Connection ~ 7050 3700
Wire Wire Line
	7300 3500 7200 3500
Wire Wire Line
	7200 3500 7200 4300
Wire Wire Line
	7200 3800 7300 3800
Wire Wire Line
	7200 4300 8200 4300
Wire Wire Line
	8200 4300 8200 4850
Wire Wire Line
	8200 4550 8100 4550
Connection ~ 7200 3800
Wire Wire Line
	8200 4850 8100 4850
Connection ~ 8200 4550
Wire Wire Line
	7050 4650 7050 4950
Wire Wire Line
	7050 4950 7300 4950
Connection ~ 7050 4650
Wire Wire Line
	7300 4450 7200 4450
Wire Wire Line
	7200 4450 7200 5250
Wire Wire Line
	7200 4750 7300 4750
Wire Wire Line
	7200 5250 8200 5250
Wire Wire Line
	8200 5250 8200 5800
Wire Wire Line
	8200 5500 8100 5500
Connection ~ 7200 4750
Wire Wire Line
	8200 5800 8100 5800
Connection ~ 8200 5500
Wire Wire Line
	7300 5700 7200 5700
Connection ~ 7200 5700
Wire Wire Line
	7050 5600 7050 5900
Wire Wire Line
	7050 5900 7300 5900
Connection ~ 7050 5600
Wire Wire Line
	2950 6450 2950 2300
Wire Wire Line
	2950 2300 3400 2300
$Comp
L D3002 K1
U 1 1
P 3800 950
F 0 "K1" H 3600 1075 70  0000 C CNN
F 1 "D3002" H 4025 650 70  0000 C CNN
F 2 "Sockets_DIP:DIP-10__300" H 3800 950 60  0001 C CNN
F 3 "" H 3800 950 60  0000 C CNN
	1    3800 950 
	1    0    0    -1  
$EndComp
$Comp
L GND #PWR053
U 1 1
P 1700 5250
F 0 "#PWR053" H 1700 5250 30  0001 C CNN
F 1 "GND" H 1700 5180 30  0001 C CNN
F 2 "" H 1700 5250 50  0000 C CNN
F 3 "" H 1700 5250 50  0000 C CNN
	1    1700 5250
	1    0    0    -1  
$EndComp
Connection ~ 3050 4500
Wire Wire Line
	1700 4600 2950 4600
Connection ~ 2950 4600
Wire Wire Line
	1700 4700 2850 4700
Connection ~ 2850 4700
Wire Wire Line
	1700 4800 2750 4800
Connection ~ 2750 4800
Wire Wire Line
	1700 4900 2650 4900
Connection ~ 2650 4900
Wire Wire Line
	1700 5000 2550 5000
Connection ~ 2550 5000
Text Notes 2400 4400 2    35   ~ 0
(use NLV2003V12 if not using\nexternal filter control P7)
Wire Wire Line
	1700 4500 3050 4500
$Comp
L CONN_01X07 P4
U 1 1
P 1500 4800
F 0 "P4" H 1500 5200 50  0000 C CNN
F 1 "CONN_01X07" V 1600 4800 50  0000 C CNN
F 2 "Pin_Headers:Pin_Header_Straight_1x07" H 1500 4800 60  0001 C CNN
F 3 "" H 1500 4800 60  0000 C CNN
	1    1500 4800
	-1   0    0    -1  
$EndComp
Connection ~ 1700 4500
Connection ~ 1700 4600
Connection ~ 1700 4700
Connection ~ 1700 4800
Connection ~ 1700 4900
Connection ~ 1700 5000
Wire Wire Line
	1700 5100 1700 5250
$EndSCHEMATC
